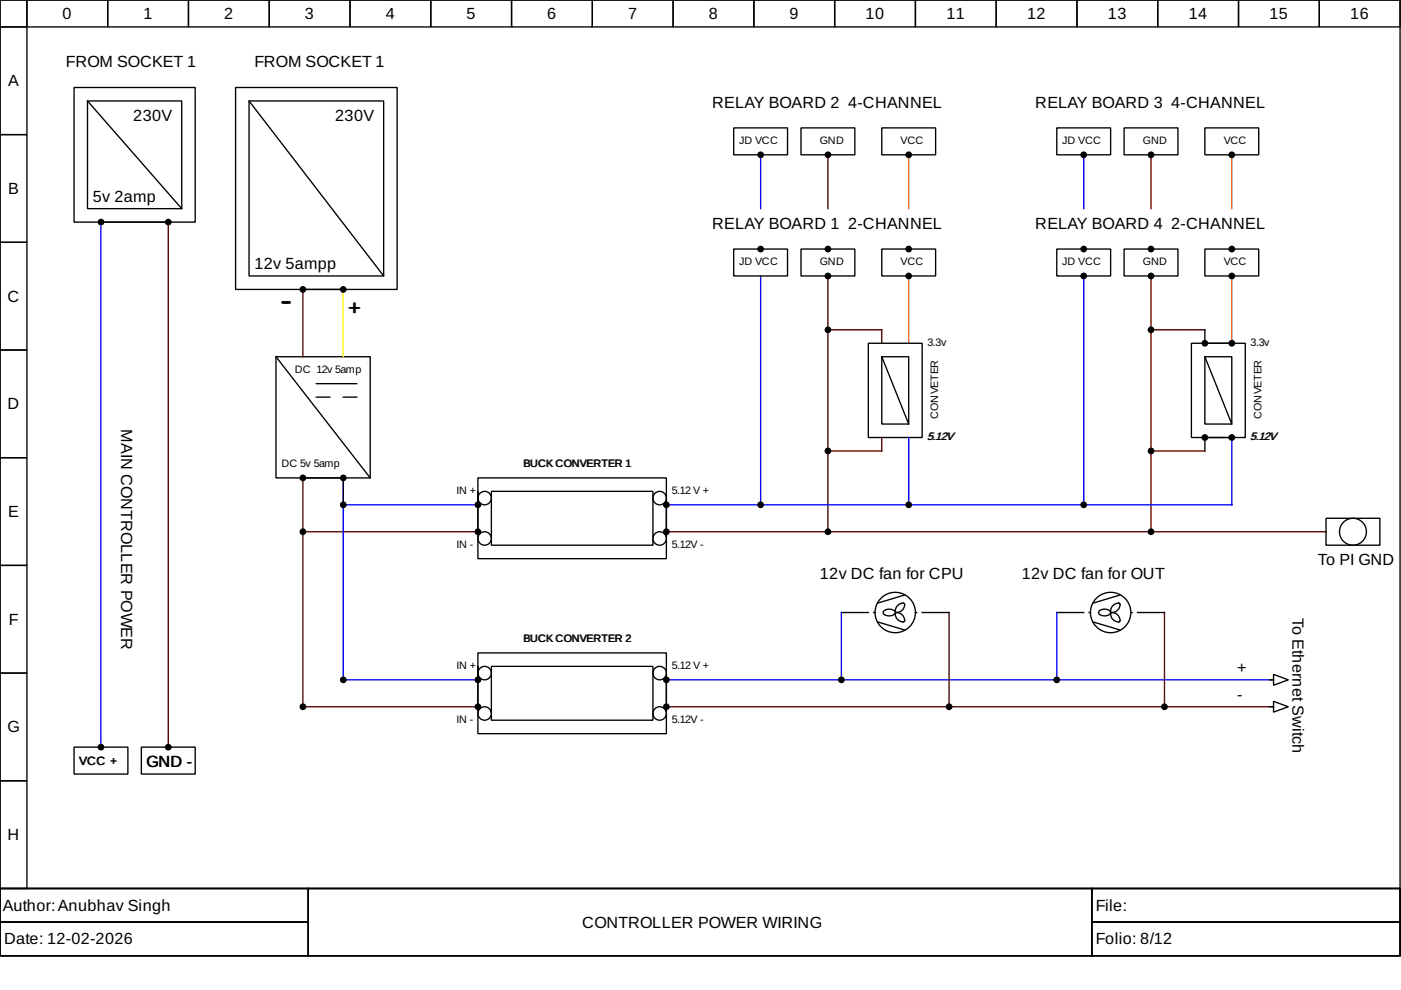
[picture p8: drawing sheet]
<svg xmlns="http://www.w3.org/2000/svg" width="297mm" height="210mm" viewBox="0 0 297 210" stroke-linecap="round" stroke-linejoin="round" font-family="sans-serif">
<g fill="none" stroke="#000" stroke-width=".29">
<path d="M0 0h296.8v188.4h-296.8zM0 0h5.7v5.7h-5.7zM5.7 0h17.1v5.7h-17.1zM22.8 0h17.2v5.7h-17.2zM40 0h17.1v5.7h-17.1zM57.1 0h17.1v5.7h-17.1zM74.2 0h17.1v5.7h-17.1zM91.3 0h17.2v5.7h-17.2zM108.5 0h17.1v5.7h-17.1zM125.6 0h17.1v5.7h-17.1zM142.7 0h17.1v5.7h-17.1zM159.8 0h17.2v5.7h-17.2z"/>
<path d="M177 0h17.1v5.7h-17.1zM194.1 0h17.1v5.7h-17.1zM211.2 0h17.1v5.7h-17.1zM228.3 0h17.2v5.7h-17.2zM245.5 0h17.1v5.7h-17.1zM262.6 0h17.1v5.7h-17.1zM279.7 0h17.1v5.7h-17.1zM0 5.7h5.7v22.8h-5.7zM15.7 18.6h25.7v28.5h-25.7zM49.9 18.6h34.3v42.8h-34.3zM0 28.5h5.7v22.9h-5.7zM18.6 21.4h19.9v22.8h-19.9z"/>
<path d="M18.6 21.4l19.9 22.8M52.8 21.4h28.5v37.1h-28.5zM52.8 21.4l28.5 37.1M155.6 27.1h11.4v5.7h-11.4zM169.8 27.1h11.4v5.7h-11.4zM187 27.1h11.4v5.7h-11.4zM224.1 27.1h11.4v5.7h-11.4zM238.3 27.1h11.4v5.7h-11.4zM255.5 27.1h11.4v5.7h-11.4zM0 51.4h5.7v22.8h-5.7zM155.6 52.8h11.4v5.7h-11.4zM169.8 52.8h11.4v5.7h-11.4z"/>
<path d="M187 52.8h11.4v5.7h-11.4zM224.1 52.8h11.4v5.7h-11.4zM238.3 52.8h11.4v5.7h-11.4zM255.5 52.8h11.4v5.7h-11.4zM0 74.2h5.7v22.8h-5.7zM58.5 75.6h20v25.7h-20zM58.5 75.6l20 25.7M184.1 72.8h11.4v20h-11.4zM187 75.6h5.7v14.3h-5.7zM187 75.6l5.7 14.3M252.6 72.8h11.4v20h-11.4zM255.5 75.6h5.7v14.3h-5.7z"/>
<path d="M255.5 69.9v2.9M255.5 75.6l5.7 14.3M0 97h5.7v22.9h-5.7zM67.1 84.2h2.8M67.1 81.3h8.5M72.8 84.2h2.8M255.5 92.8v2.8M0 119.9h5.7v22.8h-5.7zM101.3 101.3h40v17.2h-40zM101.3 104.2v2.8zM104.2 104.2h34.2v11.4h-34.2zM281.1 109.9h11.5v5.7h-11.5z"/>
<path d="M101.3 138.4h40v17.2h-40zM178.4 129.9h5.7M195.5 129.9h5.7M224.1 129.9h5.7M241.2 129.9h5.7M0 142.7h5.7v22.8h-5.7zM15.7 158.4h11.4v5.7h-11.4zM30 158.4h11.4v5.7h-11.4zM101.3 141.3v2.8zM104.2 141.3h34.2v11.4h-34.2zM0 165.5h5.7v22.9h-5.7zM0 188.4h296.8v14.3h-296.8z"/>
<path d="M0 188.4h65.4v7.1h-65.4zM0 195.5h65.4v7.2h-65.4zM65.4 188.4h166.1v14.3h-166.1zM231.5 188.4h65.3v7.1h-65.3zM231.5 195.5h65.3v7.2h-65.3z"/>
<circle cx="102.8" cy="114.2" r="1.43"/>
<circle cx="102.8" cy="105.6" r="1.43"/>
<circle cx="139.9" cy="114.2" r="1.43"/>
<circle cx="139.9" cy="105.6" r="1.43"/>
<circle cx="286.9" cy="112.7" r="2.85"/>
<circle cx="102.8" cy="142.7" r="1.43"/>
<circle cx="102.8" cy="151.3" r="1.43"/>
<circle cx="139.9" cy="151.3" r="1.43"/>
<circle cx="139.9" cy="142.7" r="1.43"/>
</g>
<path d="M161.3 32.8v11.4M229.8 32.8v11.4M21.4 47.1v111.3M161.3 58.5v48.5M229.8 58.5v48.5M192.7 92.8v14.2M261.2 92.8v14.2h-119.9M72.8 107h28.5M72.8 101.3v42.8h28.5M178.4 129.9v14.2M224.1 129.9v14.2M141.3 144.1h128.4" fill="none" stroke="#00f" stroke-width=".29"/>
<path d="M192.7 32.8v11.4M261.2 32.8v11.4M192.7 58.5v14.3M261.2 58.5v14.3" fill="none" stroke="#f50" stroke-width=".29"/>
<g fill="none" stroke="#500" stroke-width=".29">
<path d="M175.5 32.8v11.4M244 32.8v11.4M35.7 47.1v111.3M175.5 58.5v54.2M244 58.5v54.2M64.2 61.4v14.2M175.5 69.9h11.5v2.9M244 69.9h11.5M187 92.8v2.8h-11.5M244 95.6h11.5M64.2 112.7h37.1M64.2 101.3v48.5h37.1"/>
<path d="M141.3 112.7h139.8M201.2 129.9v19.9M246.9 129.9v19.9M141.3 149.8h128.4"/>
</g>
<path d="M72.8 61.4v14.2" fill="none" stroke="#ff0" stroke-width=".29"/>
<circle cx="235.5" cy="129.9" r="4.3" fill="#fff" stroke="#000" stroke-width=".29"/>
<path d="M230.9 129.9h.3M231.8 131.9l5.7 1.7M233 129.6a1.64 1.64 0 0 1 2.5 .3 1.51 1.51 0 0 1-2.6 0zM235.5 129.6a1.53 1.53 0 0 1 1.9-1.6 1.65 1.65 0 0 1-1.6 1.9M235.5 130a1.45 1.45 0 0 1 1.8 1.8 1.62 1.62 0 0 1-1.8-1.8zM237.5 126.2l-5.7 1.7M239.8 129.9h.2M269.2 149.8h.8M269.2 144.1h.8M270 148.7l3.2 1.1-3.2 1.2zM270 143l3.2 1.1-3.2 1.2z" fill="none" stroke="#000" stroke-width=".29"/>
<g fill="#000" stroke="#000" stroke-width=".29">
<circle cx="21.4" cy="47.1" r=".57"/>
<circle cx="192.7" cy="58.5" r=".57"/>
<circle cx="64.2" cy="61.4" r=".57"/>
<circle cx="101.3" cy="107" r=".57"/>
<circle cx="141.3" cy="107" r=".57"/>
<circle cx="229.8" cy="107" r=".57"/>
<circle cx="244" cy="112.7" r=".57"/>
<circle cx="64.2" cy="149.8" r=".57"/>
<circle cx="178.4" cy="144.1" r=".57"/>
<circle cx="201.2" cy="149.8" r=".57"/>
</g>
<circle cx="189.8" cy="129.9" r="4.3" fill="#fff" stroke="#000" stroke-width=".29"/>
<g fill="none" stroke="#000" stroke-width=".29">
<path d="M22 47.1h13.1M64.8 61.4h7.4M256 72.8h4.6M256 92.8h4.6M64.8 101.3h7.4M72.8 101.9v4.6M101.3 107.6v4.6M141.3 107.6v4.6M185.2 129.9h.3M186.1 131.9l5.7 1.7M187.3 129.6a1.64 1.64 0 0 1 2.5 .3 1.51 1.51 0 0 1-2.6 0zM189.8 129.6a1.53 1.53 0 0 1 2-1.6 1.65 1.65 0 0 1-1.7 1.9"/>
<path d="M189.8 130a1.45 1.45 0 0 1 1.9 1.8 1.62 1.62 0 0 1-1.9-1.8zM191.8 126.2l-5.7 1.7M194.1 129.9h.3M101.3 144.7v4.6M141.3 144.7v4.6"/>
</g>
<g fill="#000" stroke="#000" stroke-width=".29">
<circle cx="161.3" cy="32.8" r=".57"/>
<circle cx="175.5" cy="32.8" r=".57"/>
<circle cx="192.7" cy="32.8" r=".57"/>
<circle cx="229.8" cy="32.8" r=".57"/>
<circle cx="244" cy="32.8" r=".57"/>
<circle cx="261.2" cy="32.8" r=".57"/>
<circle cx="35.7" cy="47.1" r=".57"/>
<circle cx="161.3" cy="52.8" r=".57"/>
<circle cx="175.5" cy="52.8" r=".57"/>
<circle cx="175.5" cy="58.5" r=".57"/>
<circle cx="192.7" cy="52.8" r=".57"/>
<circle cx="229.8" cy="52.8" r=".57"/>
<circle cx="229.8" cy="58.5" r=".57"/>
<circle cx="244" cy="52.8" r=".57"/>
<circle cx="244" cy="58.5" r=".57"/>
<circle cx="261.2" cy="58.5" r=".57"/>
<circle cx="261.2" cy="52.8" r=".57"/>
<circle cx="72.8" cy="61.4" r=".57"/>
<circle cx="175.5" cy="69.9" r=".57"/>
<circle cx="244" cy="69.9" r=".57"/>
<circle cx="255.5" cy="72.8" r=".57"/>
<circle cx="261.2" cy="72.8" r=".57"/>
<circle cx="175.5" cy="95.6" r=".57"/>
<circle cx="244" cy="95.6" r=".57"/>
<circle cx="255.5" cy="92.8" r=".57"/>
<circle cx="261.2" cy="92.8" r=".57"/>
<circle cx="64.2" cy="101.3" r=".57"/>
<circle cx="64.2" cy="112.7" r=".57"/>
<circle cx="72.8" cy="101.3" r=".57"/>
<circle cx="72.8" cy="107" r=".57"/>
<circle cx="101.3" cy="112.7" r=".57"/>
<circle cx="141.3" cy="112.7" r=".57"/>
<circle cx="161.3" cy="107" r=".57"/>
<circle cx="175.5" cy="112.7" r=".57"/>
<circle cx="192.7" cy="107" r=".57"/>
<circle cx="21.4" cy="158.4" r=".57"/>
<circle cx="35.7" cy="158.4" r=".57"/>
<circle cx="72.8" cy="144.1" r=".57"/>
<circle cx="101.3" cy="144.1" r=".57"/>
<circle cx="101.3" cy="149.8" r=".57"/>
<circle cx="141.3" cy="144.1" r=".57"/>
<circle cx="141.3" cy="149.8" r=".57"/>
<circle cx="224.1" cy="144.1" r=".57"/>
<circle cx="246.9" cy="149.8" r=".57"/>
</g>
<text font-size="6.9" x="59.7" y="65.9">-</text>
<text font-size="4.6" x="73.9" y="66.8">+</text>
<g font-size="3.4">
<text x="13.3" y="4">0</text>
<text x="30.4" y="4">1</text>
<text x="47.5" y="4">2</text>
<text x="64.6" y="4">3</text>
<text x="81.8" y="4">4</text>
<text x="98.9" y="4">5</text>
<text x="116" y="4">6</text>
<text x="133.2" y="4">7</text>
<text x="150.3" y="4">8</text>
<text x="167.4" y="4">9</text>
<text x="183.5" y="4">10</text>
<text x="200.7" y="4">11</text>
<text x="217.8" y="4">12</text>
<text x="234.9" y="4">13</text>
<text x="252" y="4">14</text>
<text x="269.2" y="4">15</text>
<text x="286.3" y="4">16</text>
<text x="14" y="14.3">FROM SOCKET 1</text>
<text x="53.9" y="14.3">FROM SOCKET 1</text>
<text x="1.7" y="18.3">A</text>
<text x="151" y="22.8">RELAY BOARD 2</text>
<text x="179.8" y="22.8">4-CHANNEL</text>
<text x="219.5" y="22.8">RELAY BOARD 3</text>
<text x="248.3" y="22.8">4-CHANNEL</text>
<text x="28.3" y="25.7">230V</text>
<text x="71.1" y="25.7">230V</text>
<text x="1.7" y="41.1">B</text>
<text x="19.7" y="42.8">5v 2amp</text>
<text x="151" y="48.5">RELAY BOARD 1</text>
<text x="179.8" y="48.5">2-CHANNEL</text>
<text x="219.5" y="48.5">RELAY BOARD 4</text>
<text x="248.3" y="48.5">2-CHANNEL</text>
<text x="53.9" y="57.1">12v 5ampp</text>
<text x="1.6" y="63.9">C</text>
<text x="1.6" y="86.8">D</text>
<text x="25.7" y="91.1" transform="rotate(90 25.7 91.1)">MAIN CONTROLLER POWER</text>
<text x="1.7" y="109.6">E</text>
<text x="279.4" y="119.9">To PI GND</text>
<text x="173.8" y="122.7">12v DC fan for CPU</text>
<text x="216.6" y="122.7">12v DC fan for OUT</text>
<text x="274" y="131" transform="rotate(90 274 131)">To Ethernet Switch</text>
<text x="1.9" y="132.4">F</text>
<text x="262.3" y="142.7">+</text>
<text x="262.3" y="148.4">-</text>
<text x="1.6" y="155.3">G</text>
<text x="31.1" y="162.7">GND -</text>
<text x="1.6" y="178.1">H</text>
<text x=".6" y="193.1">Author:Anubhav Singh</text>
<text x="123.4" y="196.7">CONTROLLER POWER WIRING</text>
<text x="232.3" y="193.1">File:</text>
<text x=".9" y="200.2">Date: 12-02-2026</text>
<text x="232.3" y="200.2">Folio: 8/12</text>
</g>
<text font-size="2.6" x="16.8" y="162.1">VCC +</text>
<g font-size="2.4">
<text x="196.5" y="93.3">5.12V</text>
<text x="265" y="93.3">5.12V</text>
</g>
<g font-size="2.3">
<text x="156.7" y="30.5">JD VCC</text>
<text x="173.8" y="30.5">GND</text>
<text x="190.9" y="30.5">VCC</text>
<text x="225.2" y="30.5">JD VCC</text>
<text x="242.3" y="30.5">GND</text>
<text x="259.5" y="30.5">VCC</text>
<text x="156.7" y="56.2">JD VCC</text>
<text x="173.8" y="56.2">GND</text>
<text x="190.9" y="56.2">VCC</text>
<text x="225.2" y="56.2">JD VCC</text>
<text x="242.3" y="56.2">GND</text>
<text x="259.5" y="56.2">VCC</text>
<text x="196.7" y="73.4">3.3v</text>
<text x="265.2" y="73.4">3.3v</text>
<text x="62.5" y="79.1">DC 12v 5amp</text>
<text x="198.9" y="88.8" transform="rotate(-90 198.9 88.8)">CONVETER</text>
<text x="267.4" y="88.8" transform="rotate(-90 267.4 88.8)">CONVETER</text>
<text x="59.7" y="99">DC 5v 5amp</text>
<text x="110.9" y="99">BUCK CONVERTER 1</text>
<text x="96.8" y="104.8">IN +</text>
<text x="142.4" y="104.8">5.12 V +</text>
<text x="96.8" y="116.2">IN -</text>
<text x="142.4" y="116.2">5.12V -</text>
<text x="110.9" y="136.1">BUCK CONVERTER 2</text>
<text x="96.8" y="141.9">IN +</text>
<text x="142.4" y="141.9">5.12 V +</text>
<text x="96.8" y="153.3">IN -</text>
<text x="142.4" y="153.3">5.12V -</text>
</g>
</svg>
